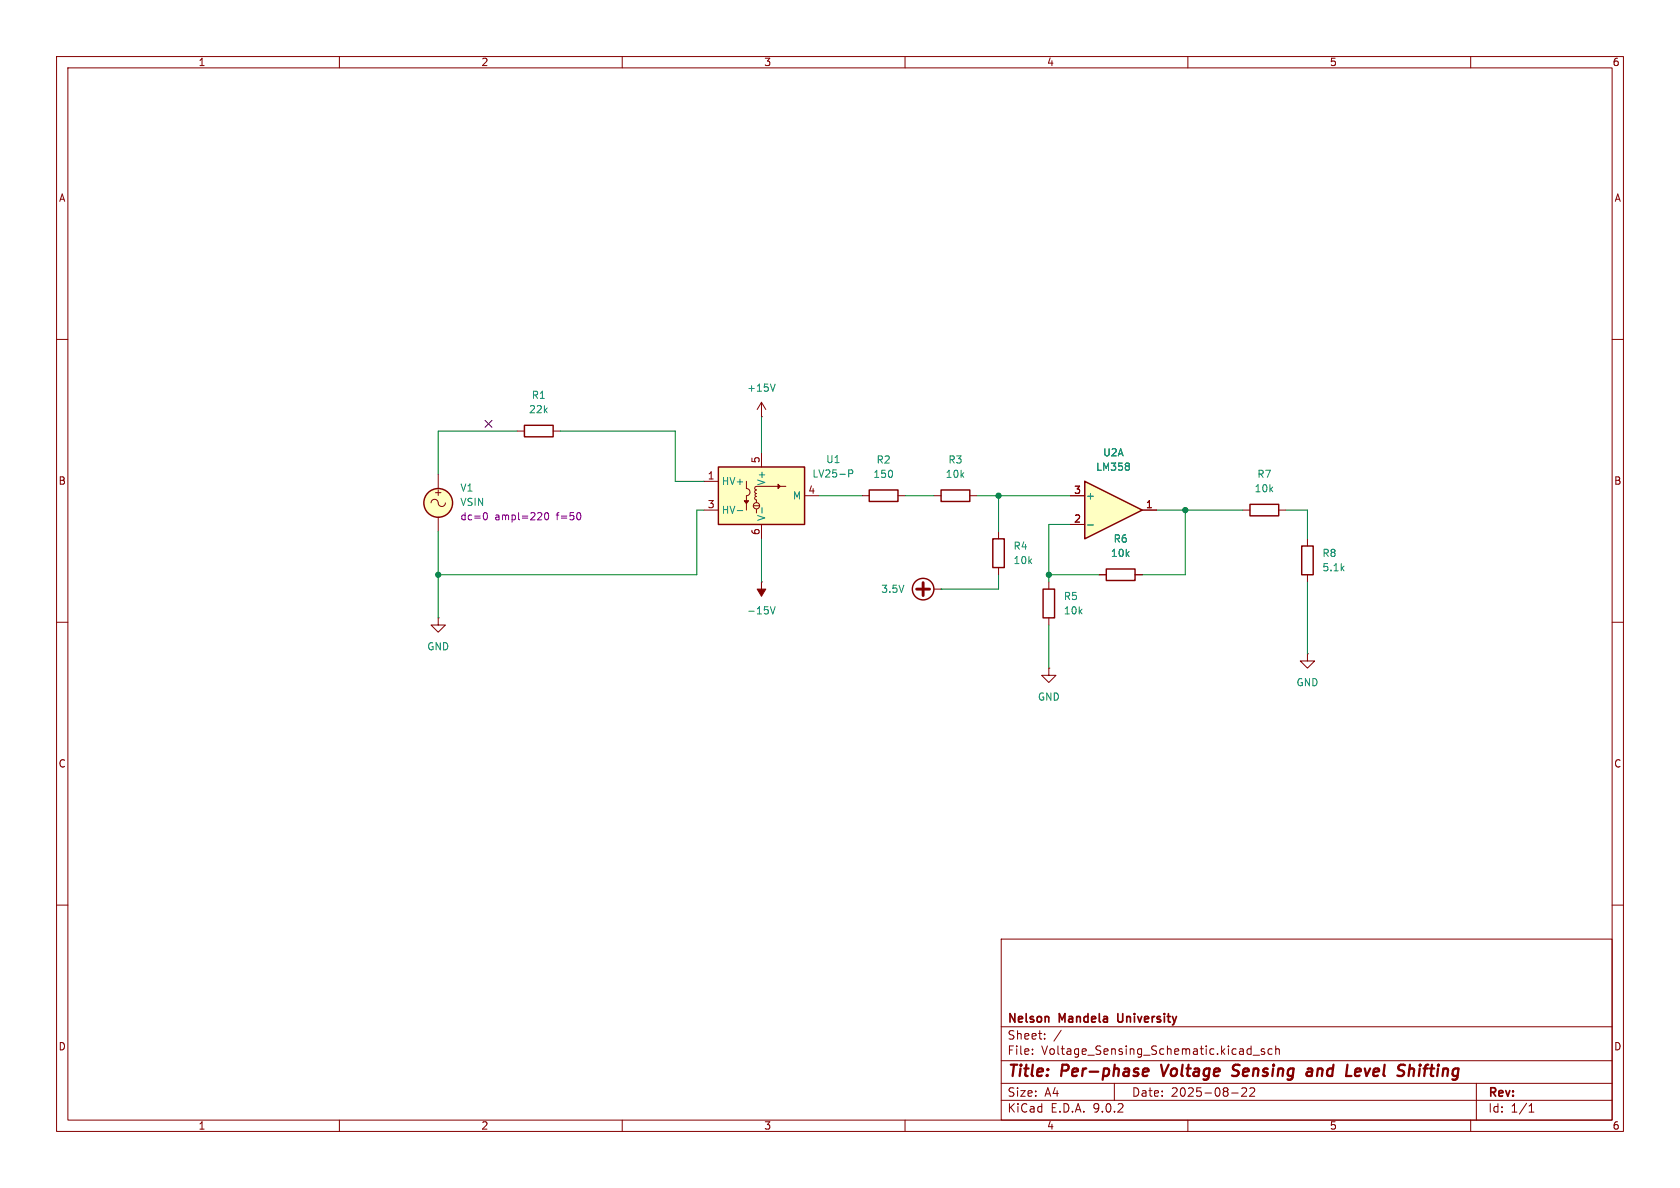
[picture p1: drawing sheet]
<svg xmlns="http://www.w3.org/2000/svg" width="297mm" height="210mm" viewBox="0 0 297 210" stroke-linecap="round" stroke-linejoin="round" font-family="sans-serif">
<path d="M0 0h297v210h-297z" fill="#fff" stroke="#fff" stroke-width=".18"/>
<g fill="none" stroke="#840000" stroke-width=".18">
<path d="M10 10h277v190h-277zM12 12h273v186h-273zM60 10v2M110 10v2M160 10v2M210 10v2M260 10v2M10 60h2M285 60h2M152.4 87.6h1.3M158.7 87.6h1.3M10 110h2"/>
<path d="M285 110h2M10 160h2M177 166h108v32h-108zM285 160h2M60 198v2M110 198v2M160 198v2M177 194.5h108M177 191.5h108M177 187.5h108M177 181.5h108M182.5 186.3v.1"/>
<path d="M182.5 185.5v.1M184.7 183.6v.1M184.7 182.8v.1M187.6 182.1l-1.3 2M197 191.5v3M210 198v2M217.7 193.2h1.2M220.3 192.4v.5l-.8 .9h.9M221.5 186.5h1.2M221.7 192.4v.5l-.8 .9h.9M223.5 185.5l-.3-.1-.2 .2v.2l.5 .2v.3h-.5M224.9 185.5l-.4-.1-.3 .3v.4l.1 .2h.6"/>
<path d="M225.5 185.5l.2-.1 .4 .1 .1 .9M225.5 184.9v1.5M260 198v2M261 191.5v6.5M270.3 196.6h.9M270.3 195.5l.4-.4v1.5"/>
</g>
<path d="M202.1 190.1l.2 .1 .5-.1M202.1 189.2l.3-.3h.4l.3 .3-.1 .2-.9 .1M205.3 188.2l.4 2M218.8 190a.85 .85 0 0 1-1 .1M218.9 188.2l-.7 .1a.46 .46 0 0 0-.2 .5 .46 .46 0 0 0 .3 .4l.5 .2M231.4 188.9l.5 .1v1.2M231.9 190.1l-.7 .1M232 189.4h-.7M239.6 190.1l.2 .1 .6-.1M240.5 189l-.6-.1-.3 .3M240.6 189.4l-1 .1M249.5 188.9l.4 .1 .1 .2-.1 1" fill="none" stroke="#840000" stroke-width=".4"/>
<path d="M197.6 179.2l.1 1.3" fill="none" stroke="#840000" stroke-width=".3"/>
<path d="M153.7 86.6h5v2h-5z" fill="none" stroke="#840000" stroke-width=".25"/>
<path d="M191.8 85.1l10.1 5.1-10.1 5.1z" fill="#ffffc2"/>
<g fill="none" stroke="#840000" stroke-width=".25">
<path d="M92.7 75.2h5.1v2h-5.1zM166.4 86.6h5v2h-5zM175.5 95.3h2v5h-2zM191.8 85.1l10.1 5.1-10.1 5.1zM221 89.2h5.1v2h-5.1zM230.1 96.5h2.1v5.1h-2.1zM184.4 104.1h2v5.1h-2zM195.6 100.6h5.1v2h-5.1z"/>
<circle cx="77.5" cy="88.9" r="2.54"/>
<circle cx="163.2" cy="104.1" r="1.9"/>
</g>
<g fill="none" stroke="#840000" stroke-width=".18">
<path d="M91.4 76.2h1.3M97.8 76.2h1.3M134.6 73.7h.1M134.6 71.1l-.7 1.3M134.6 71.1l.8 1.3M134.6 71.1v2.6M76.2 88.9a.67 .67 0 0 1 .8-.6 .67 .67 0 0 1 .5 .8 .64 .64 0 0 0 .7 .4 .64 .64 0 0 0 .5-.6M77.5 83.8v2.6M77.5 91.4v2.6M165.1 87.6h1.3M171.4 87.6h1.3M176.5 94v1.3"/>
<path d="M189.2 87.6h2.6M189.2 92.7h2.6M201.9 90.2h2.6M219.7 90.2h1.3M226.1 90.2h1.2M231.1 95.3v1.2M77.5 109.2v1.3h1.2l-1.2 1.3-1.3-1.3h1.3M77.5 109.2h.1M134.6 102.9h.1M165.1 104.1h1.3M166.4 104.1h.1M176.5 100.3v1.3"/>
<path d="M185.4 118.1v1.3h1.3l-1.3 1.3-1.3-1.3h1.3M185.4 118.1h.1M185.4 102.9v1.2M185.4 109.2v1.3M194.3 101.6h1.3M200.7 101.6h1.2M231.1 115.6v1.2h1.3l-1.3 1.3-1.2-1.3h1.2M231.1 115.6h.1M231.1 101.6v1.3"/>
</g>
<path d="M137 67.9l-.4 1.3M192.3 92.8h1M199.6 82v.3M199.6 82.5v.5M136.2 107.3l.4 1.2 .4-1.2" fill="none" stroke="#008484" stroke-width=".18"/>
<path d="M162.1 104.1h2.2M163.2 103v2.3" fill="none" stroke="#840000" stroke-width=".51"/>
<path d="M134.6 102.9v1.2h.8l-.8 1.3-.7-1.3h.7z" fill="#840000" stroke="#840000" stroke-width=".18"/>
<circle cx="77.5" cy="88.9" r="2.54" fill="#ffffc2" stroke="#ffffc2" stroke-width=".18"/>
<path d="M85.6 90.7l.1-.1a.68 .68 0 0 1 .5 .7 .68 .68 0 0 1-.5 .6l-.1-.1M96.4 90.7l.2-.1a.68 .68 0 0 1 .4 .7 .68 .68 0 0 1-.4 .6l-.2-.1-.1-.4zM102.5 90.7l.2 .4-.2 .7" fill="none" stroke="#840084" stroke-width=".18"/>
<path d="M127 82.6h15.2v10.1h-15.2z" fill="#ffffc2"/>
<g fill="#840000" stroke="#840000" stroke-width=".18">
<path d="M131.6 88.5h.7l-.3 .5z"/>
<path d="M137.5 85.6l.4 .4-.4 .4z"/>
</g>
<g fill="none" stroke="#840000" stroke-width=".18">
<path d="M124.5 85.1h2.5M124.5 90.2h2.5M132 85.1v1.3a.64 .64 0 0 1 .6 .6 .64 .64 0 0 1-.6 .6v2.6M133.2 89.4h1M133.7 87.7l-.2 .1-.1 .3 .3 .3v.4M133.7 86h5.2M133.7 86l-.3 .2 .1 .3 .2 .1-.2 .1-.1 .2 .1 .3h.2l-.2 .3 .2 .3M134.6 80v2.6M134.6 92.7v2.6M142.2 87.6h2.6M189.2 87.6h2.6M189.2 92.7h2.6"/>
<path d="M201.9 90.2h2.6M194.3 101.6h1.3M200.7 101.6h1.2"/>
<circle cx="133.7" cy="89.4" r=".56"/>
</g>
<path d="M127 82.6h15.2v10.1h-15.2z" fill="none" stroke="#840000" stroke-width=".25"/>
<path d="M130.3 90.3h1M134.7 89.7v1M150 83.7h.6l.2-.2-.1-.3-.7-.1v1.2M192.3 92.8h1M199.6 82v.3M199.6 82.5v.5" fill="none" stroke="#008484" stroke-width=".18"/>
<g fill="none" stroke="#008400" stroke-width=".18">
<path d="M91.4 76.2h-13.9v7.6M99.1 76.2h20.3v8.9h5.1M134.6 73.7v6.3M77.5 94v15.2M124.5 90.2h-1.3v11.4h-45.7M134.6 95.3v7.6M144.8 87.6h7.6M160 87.6h5.1M172.7 87.6h16.5M176.5 87.6v6.4M189.2 92.7h-3.8v10.2M204.5 90.2h15.2"/>
<path d="M209.5 90.2v11.4h-7.6M227.3 90.2h3.8v5.1M176.5 101.6v2.5h-10.1M185.4 101.6h8.9M185.4 110.5v7.6M231.1 102.9v12.7"/>
</g>
<path d="M85.8 74.3l1.2 1.2M87 74.3l-1.2 1.2" fill="none" stroke="#000084" stroke-width=".18"/>
<g fill="#008400" stroke="#008400" stroke-width=".18">
<circle cx="185.4" cy="101.6" r=".46"/>
<circle cx="176.5" cy="87.6" r=".46"/>
<circle cx="209.5" cy="90.2" r=".46"/>
<circle cx="77.5" cy="101.6" r=".46"/>
</g>
<g font-size="2.8" fill="#840000">
<text x="178" y="190.9">Title:</text>
<text x="187.7" y="190.9">Per-phase</text>
<text x="206.2" y="190.9">Voltage</text>
<text x="219.5" y="190.9">Sensing</text>
<text x="233.5" y="190.9">and</text>
<text x="241.2" y="190.9">Level</text>
<text x="251.2" y="190.9">Shifting</text>
</g>
<g font-size="2.1" fill="#840000">
<text x="178" y="184">Sheet:</text>
<text x="178" y="181.2">Nelson</text>
<text x="187.3" y="181.2">Mandela</text>
<text x="198.3" y="181.2">University</text>
<text x="178" y="186.7">File:</text>
<text x="184.1" y="186.7">Voltage_Sensing_Schematic.kicad_sch</text>
<text x="178" y="196.9">KiCad</text>
<text x="178" y="194.1">Size:</text>
<text x="184.7" y="194.1">A4</text>
<text x="185.7" y="196.9">E.D.A.</text>
<text x="193.3" y="196.9">9.0.2</text>
<text x="200" y="194.1">Date:</text>
<text x="207" y="194.1">2025-08-22</text>
<text x="263" y="194.3">Rev:</text>
<text x="263" y="196.9">Id:</text>
<text x="267.1" y="196.9">1/1</text>
</g>
<g font-size="1.8" fill="#840000">
<text x="35" y="11.9">1</text>
<text x="85" y="11.9">2</text>
<text x="135" y="11.9">3</text>
<text x="185" y="11.9">4</text>
<text x="235" y="11.9">5</text>
<text x="285" y="11.9">6</text>
<text x="10.3" y="35.9">A</text>
<text x="285.3" y="35.9">A</text>
<text x="134.4" y="82" transform="rotate(-90 134.4 82)">5</text>
<text x="10.3" y="85.9">B</text>
<text x="76.6" y="87.9">+</text>
<text x="125" y="84.8">1</text>
<text x="125" y="89.9">3</text>
<text x="142.8" y="87.4">4</text>
<text x="189.8" y="87.4">3</text>
<text x="202.5" y="89.9">1</text>
<text x="285.3" y="85.9">B</text>
<text x="134.4" y="94.7" transform="rotate(-90 134.4 94.7)">6</text>
<text x="189.8" y="92.5">2</text>
<text x="10.3" y="135.9">C</text>
<text x="285.3" y="135.9">C</text>
<text x="10.3" y="185.9">D</text>
<text x="285.3" y="185.9">D</text>
<text x="35" y="199.9">1</text>
<text x="85" y="199.9">2</text>
<text x="135" y="199.9">3</text>
<text x="185" y="199.9">4</text>
<text x="235" y="199.9">5</text>
<text x="285" y="199.9">6</text>
</g>
<g font-size="1.8" fill="#008484">
<text x="93.9" y="70.7">R1</text>
<text x="132" y="69.4">+15V</text>
<text x="93.4" y="73.3">22k</text>
<text x="145.9" y="82.1">U1</text>
<text x="154.9" y="82.1">R2</text>
<text x="167.6" y="82.1">R3</text>
<text x="193.7" y="83.4">LM358</text>
<text x="194.9" y="80.9">U2A</text>
<text x="81.3" y="87.1">V1</text>
<text x="81.3" y="89.6">VSIN</text>
<text x="127.5" y="86">HV+</text>
<text x="135.5" y="85.9" transform="rotate(-90 135.5 85.9)">V+</text>
<text x="140.1" y="88.5">M</text>
<text x="143.5" y="84.6">LV25-P</text>
<text x="154.3" y="84.7">150</text>
<text x="167.1" y="84.7">10k</text>
<text x="191.9" y="88.5">+</text>
<text x="221.7" y="87.2">10k</text>
<text x="222.2" y="84.7">R7</text>
<text x="127.5" y="91">HV-</text>
<text x="135.5" y="92.2" transform="rotate(-90 135.5 92.2)">V-</text>
<text x="179.1" y="97.4">R4</text>
<text x="179.1" y="99.9">10k</text>
<text x="196.3" y="98.7">10k</text>
<text x="196.8" y="96.1">R6</text>
<text x="233.7" y="98.7">R8</text>
<text x="233.7" y="101.2">5.1k</text>
<text x="155.7" y="105">3.5V</text>
<text x="188" y="106.3">R5</text>
<text x="132" y="108.8">-15V</text>
<text x="188" y="108.8">10k</text>
<text x="75.4" y="115.2">GND</text>
<text x="183.4" y="124.1">GND</text>
<text x="229.1" y="121.5">GND</text>
</g>
<g font-size="1.8" fill="#840084">
<text x="81.3" y="92.2">dc=0</text>
<text x="87.5" y="92.2">ampl=220</text>
<text x="98.5" y="92.2">f=50</text>
</g>
</svg>
